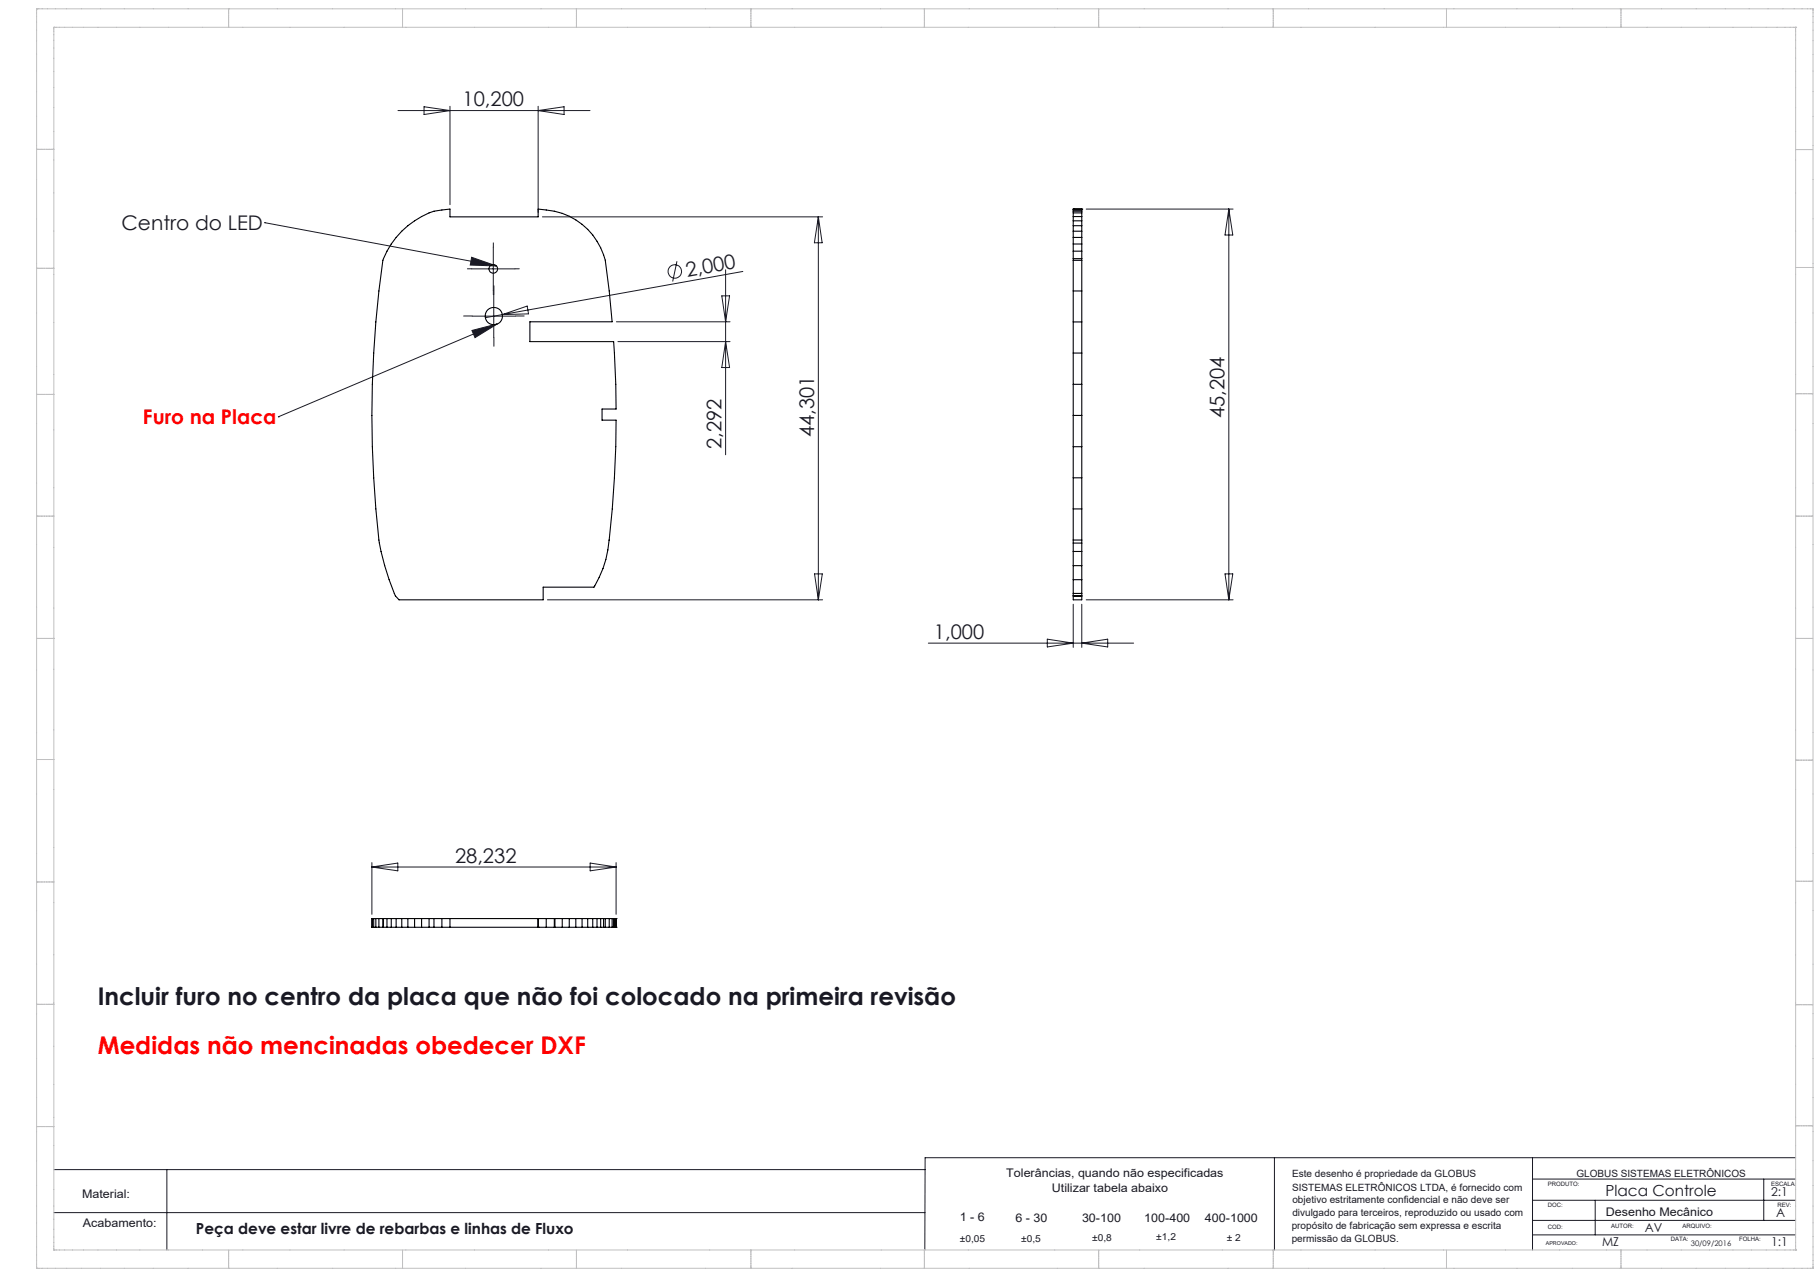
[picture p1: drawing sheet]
<svg xmlns="http://www.w3.org/2000/svg" width="420mm" height="297mm" viewBox="0 0 420 297" stroke-linecap="round" stroke-linejoin="round" font-family="sans-serif">
<g fill="none" stroke="#191924" stroke-width=".23">
<path d="M92 25.6h44.5M98.1 24.7l6 .9-6 .9zM104.1 24.6v22.7M124.5 24.6v24.5M124.5 25.6l6-.9v1.8zM61.2 51.5h.1M61.2 51.5l53.6 10M109.1 59.5l5.7 2-6-.2zM114.1 57.2v10M125.4 50.2h64.9M189.3 50.2v88.5M189.3 50.2l.8 6h-1.8z"/>
<path d="M251.2 48.4h34M284.2 48.4v90.3M284.2 48.4l.9 6h-1.8zM109.1 62.2h10M109.1 76.4l5.9-1.5-5.1 3.2zM109.2 73.1h10M114.2 68.1v10M115 74.9l-50.6 21.5M116.2 72.8l5.7-2 .3 1.8zM142.6 74.4h26.2M142.9 79h25.9M156.6 60.4l-1 4.7"/>
<path d="M166.9 68.4h1.8l-.9 6zM167.8 62.4v42.8M167.8 79l.9 6h-1.8zM171.8 62.8l-59.5 10.7M64.4 96.4h.1M126.6 138.7h63.7M188.4 132.7h1.8l-.9 6zM248.2 139.8v10M250.2 139.8v10M251.2 138.7h34M283.3 132.7h1.8l-.9 6zM214.7 148.8h47.5"/>
<path d="M242.2 147.8l6 1-6 .8zM250.2 148.8l6-1v1.8zM86 199.5v12M136.5 199.6l6 1-6 .8zM142.5 199.5v12M86 200.6h56.5M86 200.6l6-1v1.8zM12.5 270.5h201.5M38.6 270.5v18.6M294.7 267.8v21.3M354.4 277.6h60.9M354.4 272.7h60.9"/>
<path d="M354.4 267.8v21.3M368.9 277.6v8M407.9 272.7v9.6M415.3 267.8h-201.3l-.1 21.3M12.5 280.5h201.4M354.4 285.6h60.9M354.4 282.3h60.9"/>
<circle cx="156.1" cy="62.8" r="1.55"/>
</g>
<path d="M114.1 57.2v-1M109.1 62.2h-1M109.2 73.1h-2M114.1 67.2v1M114.2 68.1v-2M114.2 78.1v2M119.1 62.2h1M119.2 73.1h2" fill="none" stroke="#191924" stroke-width=".23" stroke-dasharray="15.2 1.3 1.3 1.3"/>
<g fill="none" stroke="#c0c0c0" stroke-width=".23">
<path d="M8.5 2h.1M8.5 2v291.4M8.5 2h410.8v291.4h-410.8M12.5 6.3h.1M12.5 6.3v282.8M12.5 6.3h402.8M52.9 2.1v4.2M93.1 2v4.3M133.3 2v4.3M173.7 2v4.3M213.8 2v4.3M254.1 2.1v4.3"/>
<path d="M294.5 2v4.3M334.5 2v4.3M374.9 2.1v4.3M415.3 6.3h.1M415.3 6.3v282.8M8.5 34.5h4M415.3 34.6h3.9M8.5 62.1h4M415.3 61.9h4M8.5 91.2h4M415.3 91.1h3.9M8.5 119.4h4"/>
<path d="M415.3 119.4h3.9M8.5 147.7h4.1M415.3 147.7h3.9M8.5 175.7h4M415.3 175.8h3.9M8.5 204h4M415.3 203.8h3.9M8.5 232.3h4M415.3 232.4h3.9M8.5 260.6h4M415.3 260.4h3.9M8.5 293.4h.1"/>
<path d="M12.5 289.1h.1M12.5 289.1h402.8M52.9 289.2v4.2M93.1 289.2v4.2M133.3 289.2v4.2M173.7 289.1v4.3M213.8 289.1v4.3M254.1 289.2v4.2M294.5 289.1v4.3M334.5 289.2v4.2M374.9 289.1v4.3M415.3 289.1h.1"/>
</g>
<g fill="#191924">
<path d="M109.1 76.4l5.9-1.5-5.1 3.2z"/>
<path d="M109.1 59.5l5.7 2-6-.2z"/>
</g>
<g fill="none" stroke="#000" stroke-width=".25">
<path d="M92.9 53.5a20.1 20.1 0 0 1 7.5-4.6l3.7-.5v1.8h20.4v-1.8a16 16 0 0 1 14.4 8.9l1.1 2.9 .9 7.1 .7 7.1h-19v4.6h19.3l.5 9.9 .1 5.7h-3.3v2.6h3.3a233.5 233.5 0 0 1-1.9 30 23.8 23.8 0 0 1-3.2 8.6h-11.8v2.9h-33.3l-.8-.8a55.6 55.6 0 0 1-3.9-13 250.2 250.2 0 0 1 1.1-65.1 19.3 19.3 0 0 1 4.2-6.3zM248.2 48.4h.1M248.2 48.4v90.3h2v-90.3M248.2 59.8h2M248.2 58.1h2M248.2 56.4h2M248.2 54.9h2M248.2 53.5h2M248.2 52.2h2M248.2 51.1h2M248.2 50.1h2M248.2 49.2h2"/>
<path d="M248.2 48.9h2M248.2 48.6h2M248.2 48.4h2M250.2 48.4h.1M248.2 74.5h2M248.2 67.3h2M248.2 60.2h2M248.2 96.1h2M248.2 88.9h2M248.2 81.7h2M248.2 103.3h2M248.2 110.5h2"/>
<path d="M248.2 117.7h2M248.2 124.9h2M248.2 125.6h2M248.2 127.6h2M248.2 130.8h2M248.2 134.1h2M248.2 137.3h2M248.2 137.8h2M86.1 212.5v2M86.4 212.5v2M86.9 212.5v2M87.6 212.5v2"/>
<path d="M88.5 212.5v2M88.7 212.5v2M89.5 212.5v2M90.5 212.5v2M91.6 212.5v2M92.9 212.5v2M94.3 212.5v2M95.9 212.5v2M97.5 212.5v2M99.2 212.5v2M100.4 212.5v2M102.2 212.5v2"/>
<path d="M104.1 212.5v2M124.5 212.5h.1M124.5 214.5h.1M124.5 212.5v2M126.3 212.5v2M128.2 212.5v2M128.3 212.5v2M130 212.5v2M131.7 212.5v2M133.2 212.5v2M134.6 212.5v2M135.9 212.5v2"/>
<path d="M137.1 212.5v2M138.1 212.5v2M138.9 212.5v2M139.6 212.5v2M140 212.5v2M140.9 212.5v2M141.6 212.5v2M141.9 212.5v2M142.1 212.5v2M142.4 212.5v2M142.5 212.5h.1M142.5 214.5h.1"/>
<path d="M142.5 212.5h-56.5v2h56.5M142.5 212.5v2"/>
<circle cx="114.1" cy="62.2" r="1"/>
<circle cx="114.2" cy="73.1" r="2"/>
</g>
<text font-size="5.6" fill="#191924" x="22.6" y="232.4">Incluir furo no centro da placa que não foi colocado na primeira revisão</text>
<text font-size="5.6" fill="#f00" x="22.6" y="243.9">Medidas não mencinadas obedecer DXF</text>
<g font-size="4.7" fill="#191924">
<text x="107" y="24.5">10,200</text>
<text x="28.1" y="53.2">Centro do LED</text>
<text x="158.9" y="64" transform="rotate(-10 158.9 64)">2,000</text>
<text x="188.3" y="101.1" transform="rotate(-90 188.3 101.1)">44,301</text>
<text x="283.2" y="96.7" transform="rotate(-90 283.2 96.7)">45,204</text>
<text x="166.8" y="103.9" transform="rotate(-90 166.8 103.9)">2,292</text>
<text x="216" y="147.7">1,000</text>
<text x="105.2" y="199.5">28,232</text>
</g>
<text font-size="4.7" fill="#f00" x="33.1" y="98.1">Furo na Placa</text>
<g font-size="3.5" fill="#191924">
<text x="371.3" y="276.7">Placa Controle</text>
<text x="45.3" y="285.3">Peça deve estar livre de rebarbas e linhas de Fluxo</text>
</g>
<g font-size="3.2" fill="#fff">
<text x="70.8" y="6.2">B</text>
<text x="109.4" y="6.3">C</text>
<text x="415.3" y="134.6">5</text>
<text x="415.2" y="277.9">10</text>
<text x="69.7" y="293.3">B</text>
<text x="110.4" y="293.3">C</text>
<text x="150.9" y="293.7">D</text>
<text x="190.3" y="293.3">E</text>
<text x="233.4" y="293.3">F</text>
<text x="273.2" y="293.2">G</text>
<text x="313.4" y="293.5">H</text>
<text x="352.9" y="293.3">I</text>
</g>
<g font-size="2.8" fill="#191924">
<text x="409.6" y="276.7">2:1</text>
<text x="410.8" y="281.6">A</text>
<text x="380.4" y="285.1">AV</text>
<text x="370.5" y="288.1">MZ</text>
<text x="409.6" y="288.2">1:1</text>
</g>
<g font-size="2.7" fill="#191924">
<text x="232.7" y="272.4">Tolerâncias, quando não especificadas</text>
<text x="243.3" y="275.7">Utilizar tabela abaixo</text>
<text x="19" y="277">Material:</text>
<text x="371.4" y="281.2">Desenho Mecânico</text>
<text x="19.2" y="283.7">Acabamento:</text>
<text x="222" y="282.4">1 - 6</text>
<text x="234.8" y="282.7">6 - 30</text>
<text x="250.2" y="282.6">30-100</text>
<text x="264.7" y="282.6">100-400</text>
<text x="278.7" y="282.6">400-1000</text>
</g>
<g font-size="2.3" fill="#191924">
<text x="298.9" y="275.6">SISTEMAS ELETRÔNICOS LTDA, é fornecido com</text>
<text x="298.9" y="272.2">Este desenho é propriedade da GLOBUS</text>
<text x="364.6" y="272.2">GLOBUS SISTEMAS ELETRÔNICOS</text>
<text x="298.9" y="281.2">divulgado para terceiros, reproduzido ou usado com</text>
<text x="298.9" y="278.2">objetivo estritamente confidencial e não deve ser</text>
<text x="298.8" y="287.2">permissão da GLOBUS.</text>
<text x="298.8" y="284.2">propósito de fabricação sem expressa e escrita</text>
</g>
<g font-size="2.2" fill="#191924">
<text x="222" y="287.2">±0,05</text>
<text x="236.2" y="287.2">±0,5</text>
<text x="252.6" y="287">±0,8</text>
<text x="267.4" y="286.9">±1,2</text>
<text x="283.7" y="287">± 2</text>
</g>
<text font-size="1.8" fill="#191924" x="391.1" y="288.2">30/09/2016</text>
<g font-size="1.4" fill="#191924">
<text x="358" y="274.3">PRODUTO:</text>
<text x="409.6" y="274.3">ESCALA:</text>
<text x="358" y="279.2">DOC:</text>
<text x="411.1" y="279.3">REV:</text>
<text x="358" y="284.3">COD:</text>
<text x="372.6" y="284.2">AUTOR:</text>
<text x="386.4" y="287">DATA:</text>
<text x="389.1" y="284">ARQUIVO:</text>
<text x="402.3" y="287.1">FOLHA:</text>
</g>
<text font-size="1.2" fill="#191924" x="357.5" y="288">APROVADO:</text>
</svg>
